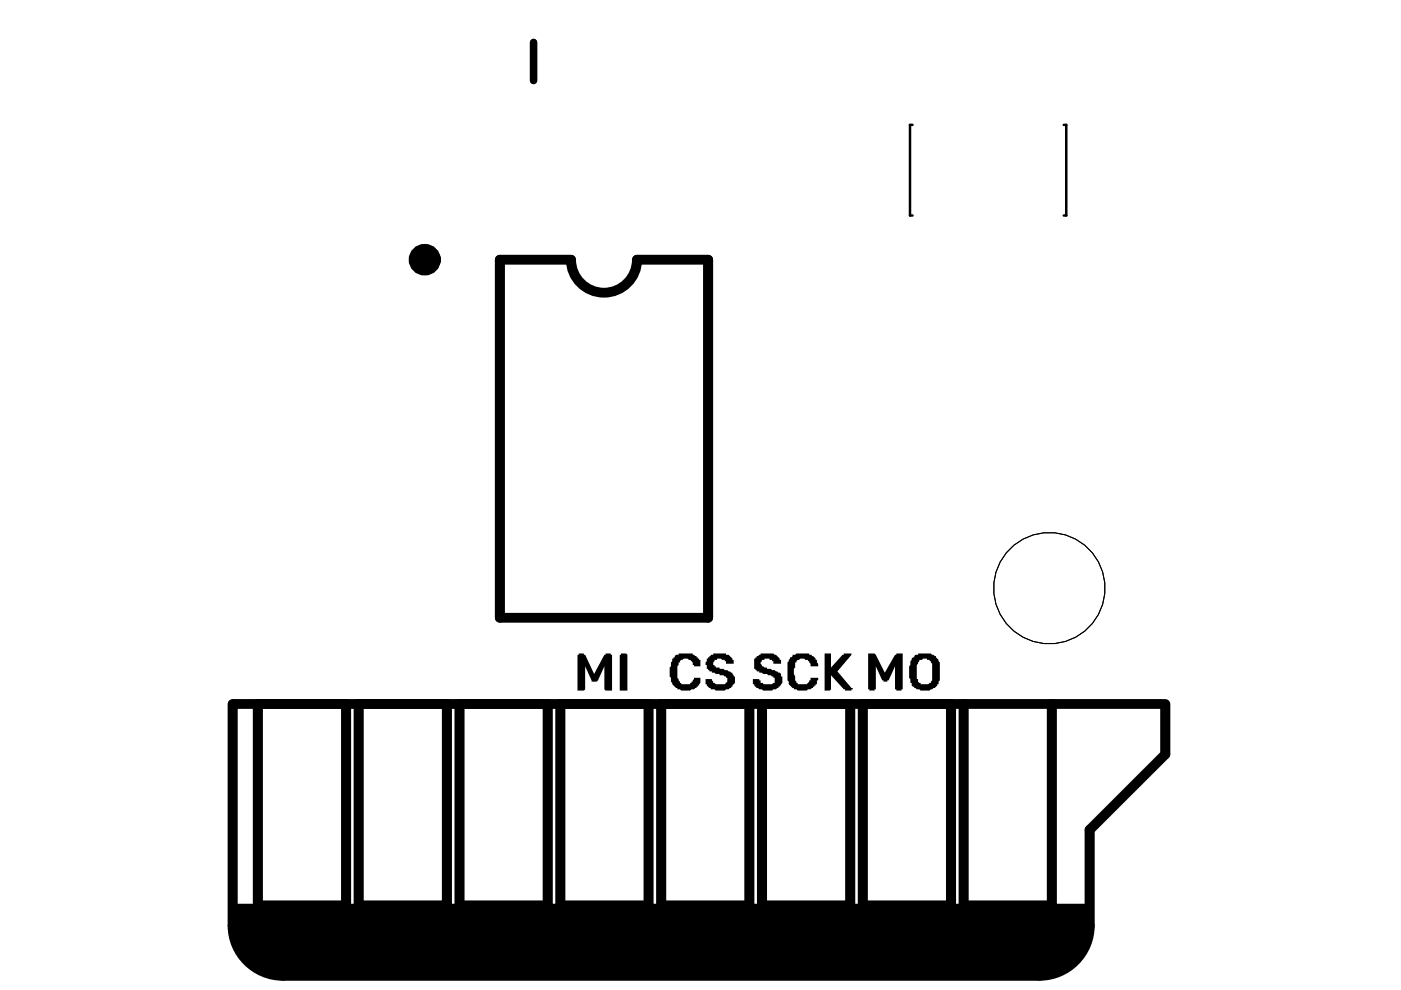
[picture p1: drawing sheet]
<svg xmlns="http://www.w3.org/2000/svg" width="297mm" height="210mm" viewBox="0 0 297 210" stroke-linecap="round" stroke-linejoin="round" font-family="sans-serif">
<circle cx="222.5" cy="124.7" r="11.8" fill="none" stroke="#000" stroke-width=".21"/>
<g fill="#000">
<path d="M122.4 138.8h.3v-.2h1.1v.2h.3l1.9 4.1 2.1-4.1h.3v-.2h1.1v.2h.3v7.6h-1.4l-.3-.2v-4.9l-1.3 3-.3 .2h-1.1l-1.3-3.2v4.9l-.3 .2h-1.4zM131.4 138.8h.3v-.2h1.1l.2 .2v7.6h-1.6zM142.5 139.6h.3v-.2h.3v-.3l.2-.3h.6v-.2h3v.2l.8 .3v.3h.3v.2h.2v.3h.3v1.4h-1.4v-.3h-.2a.81 .81 0 0 0-.8-1.1l-.3-.3h-.8l-.3 .3h-.3l-.2 .3v.3h-.3v.5l-.3 .3v.8a2.79 2.79 0 0 0 .6 2.4v.3h.2v.3h1.9v-.3h.3v-.3h.3l.2-.8h1.4v1.1l-.3 .3v.2h-.2v.3h-.3v.3h-.3l-.3 .3h-.5l-.3 .2h-1.9l-.2-.2h-.6v-.3h-.3l-.8-.8v-.3l-.2-.3v-.8l-.3-.3v-1.9l.3-.2v-.8l.2-.3zM149.9 139.6h.2v-.2h.3v-.3h.3v-.3h.5v-.2h2.7v.2a.86 .86 0 0 1 1.1 .6l.3 .2v.3h.3v.8h-1.7v-.5h-.2v-.3h-.6l-.3-.3h-.8v.3h-.5v.3l-.3 .3v.5h.3v.3h.3v.2h.8v.3h.8l.3 .3h.5l.8 .5h.3l.3 .8h.2v.9a.86 .86 0 0 1-.5 1v.3h-.3v.3h-.3l-.2 .3h-.6a1.85 1.85 0 0 1-1.6 .2h-.5l-.3-.2h-.8v-.3a.96 .96 0 0 1-.8-.8h-.3v-1.1h1.3v.3a1.46 1.46 0 0 0 1.9 .8 1.09 1.09 0 0 0 1.4-1.4h-.3v-.3h-.2l-.3-.2h-.8v-.3h-.8l-.3-.3h-.6v-.2h-.5v-.3h-.3v-.3h-.2v-.8h-.3v-.5l.3-.3zM159.9 139.6h.3v-.2h.2v-.3l.9-.3v-.2h1.3a2.5 2.5 0 0 1 2.5 .8l.2 .2v.3h.3v.8h-1.6v-.5h-.3v-.3h-.5v-.3h-1.1v.3h-.6v.3l-.2 .3 .2 .8h.3l.3 .2h.5v.3h.8l.3 .3h.5l.3 .3h.3l.8 .5v.5h.3v1.4l-.3 .3v.2h-.3v.3h-.2v.3h-.3l-.3 .3h-.5a1.85 1.85 0 0 1-1.7 .2h-.5l-.3-.2h-.5l-.3-.3a.96 .96 0 0 1-.8-.8h-.3v-1.1h1.4v.3h.3v.5h.5v.3h1.9l.3-.3h.2v-1.1h-.2v-.3h-.3l-.3-.2h-.5l-.3-.3h-.8l-.3-.3h-.5v-.2h-.6v-.3h-.2v-.3h-.3zM167.5 139.4h.3l.2-.3v-.3h.6l.3-.2h2.7v.2h.5v.3a.96 .96 0 0 1 .8 .8h.3v.6l.3 .2v.6h-1.7v-.6l-.2-.2v-.3h-.3v-.3h-.5l-.3-.3h-.8l-.3 .3h-.3l-.2 .3v.3h-.3v.8a2.85 2.85 0 0 0 0 2.4v.6l.3 .2v.3h.2v.3h1.4a.82 .82 0 0 0 1.1-.8h.2v-.6h1.7v.6h-.3v.8h-.3v.2h-.2v.3h-.3v.3h-.3l-.3 .3h-.5l-.3 .2h-1.9l-.2-.2h-.6v-.3h-.3l-.2-.3a.86 .86 0 0 1-.6-1.1l-.2-.2v-2.5a2.5 2.5 0 0 1 .5-2.2zM174.8 138.6h1.4v2.9l2.4-2.7h.3v-.2h1.6v.2l-3 3.6 3 3.5h.3v.3h-.3v.2h-1.3v-.2h-.3l-2.7-3v3l-.3 .2h-1.1zM184.1 138.6a1.85 1.85 0 0 1 1.6 .2l1.9 3.8 2.2-3.8h.2v-.2h1.4v7.6h-.3v.2h-1.1v-.2h-.2v-4.9l-1.4 3h-.3v.2h-.8v-.2h-.3l-1.3-3v4.9h-.3v.2h-1.1v-.2h-.2zM49.1 191.6h181.9v4.7a10.5 10.5 0 0 1-10.7 10.6h-160.6a10.5 10.5 0 0 1-10.6-10.6z"/>
<path d="M193.3 139.6l.3-.2h.2v-.3l.3-.3h.6v-.2h1.3a2.51 2.51 0 0 1 2.2 .5h.3v.3l.2 .2a2.79 2.79 0 0 1 .6 2.5v2.2l-.3 .2v.6h-.3a.96 .96 0 0 1-.8 .8 2.8 2.8 0 0 1-2.4 .5l-1.7-.5v-.3h-.2l-.3-.3v-.5h-.3v-.8l-.2-.3v-2.4l.2-.3v-.8l.3-.3zM194.9 139.9v.3a2.79 2.79 0 0 0-.5 2.4v1.4h.3v.5l.2 .3h.3v.3h.5a1.46 1.46 0 0 0 1.9-.8v-3.6l-.2-.2v-.3h-.3v-.3h-.5v-.3h-.9l-.2 .3z"/>
</g>
<path d="M106 55.1h15.1a7 7 0 0 0 7 7 7 7 0 0 0 7-7h15v75.9h-44.1zM49.3 149.3v46.9a10.7 10.7 0 0 0 10.7 10.7h160.3a10.7 10.7 0 0 0 10.7-10.7v-20.3l16.1-16v-10.6M49.6 149.3h196.9M223 149.3v42.7h-18.7M76 192h18.8M140.2 192h18.7" fill="none" stroke="#000" stroke-width="2.1"/>
<path d="M113.1 9v8.1" fill="none" stroke="#000" stroke-width="1.6"/>
<path d="M193.5 26.5h-.6v19.2h.6M225.5 26.5h.6v19.2h-.6" fill="none" stroke="#000" stroke-width=".53"/>
<circle cx="90.1" cy="55.1" r="1.36" fill="none" stroke="#000" stroke-width="4"/>
<g font-size="44.8">
<text x="99.9" y="179.6">AP1014</text>
<text x="121.5" y="179.6">AP1013</text>
<text x="164.1" y="179.6">AP1011</text>
<text x="185.4" y="179.6">AP1010</text>
</g>
<text font-size="41.6" x="57.3" y="180.5">AP1016</text>
</svg>
